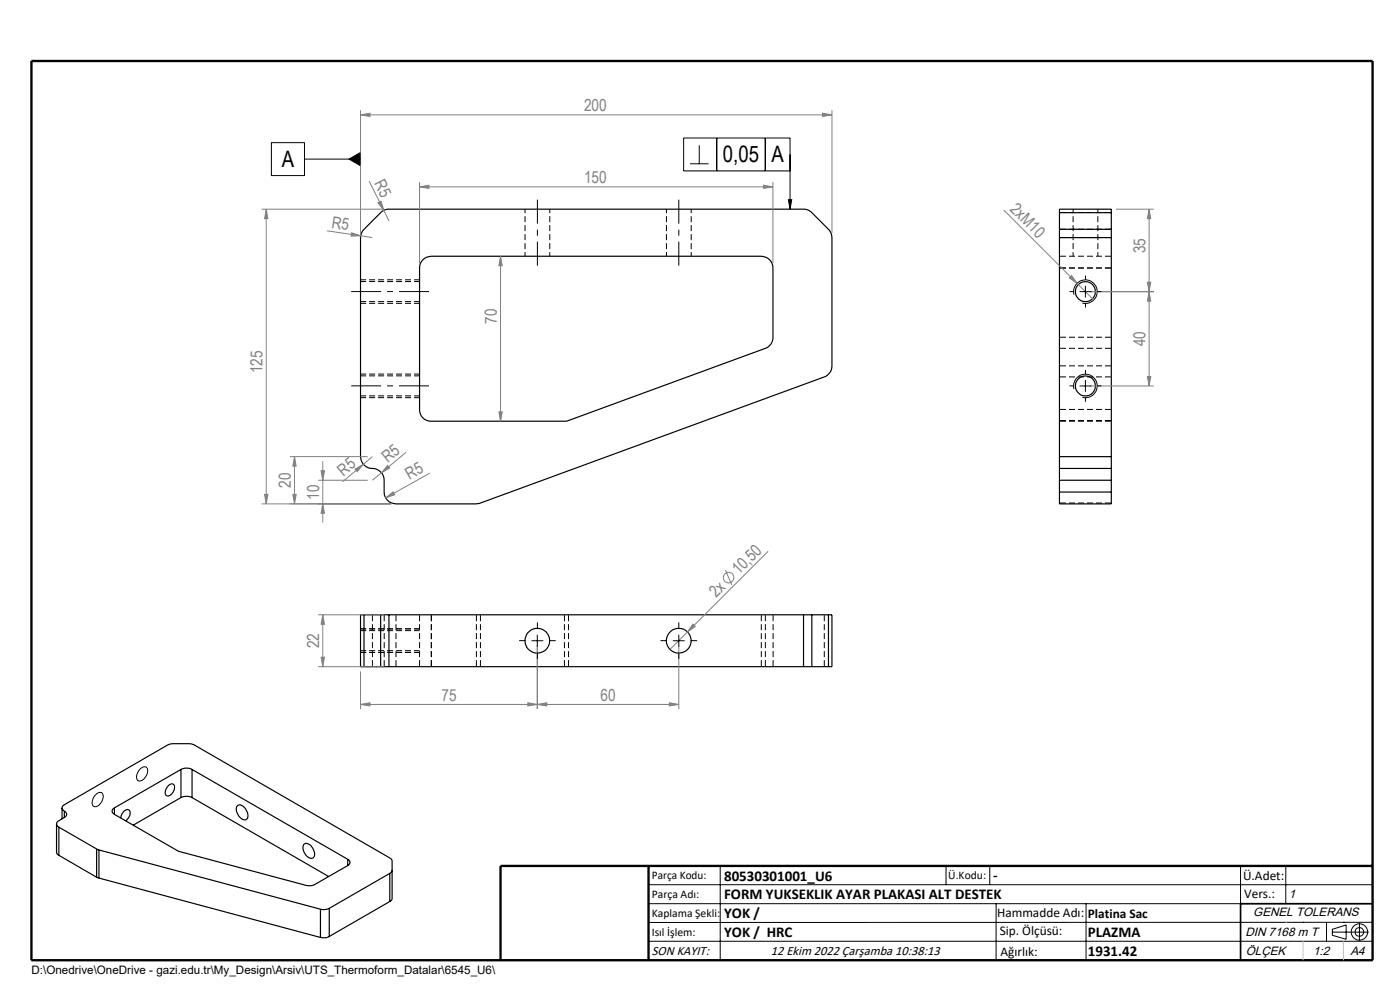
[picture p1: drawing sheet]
<svg xmlns="http://www.w3.org/2000/svg" width="297mm" height="210mm" viewBox="0 0 297 210" stroke-linecap="round" stroke-linejoin="round" font-family="sans-serif">
<g fill="none" stroke="#000" stroke-width=".25">
<path d="M80.8 45.1a2.32 2.32 0 0 1 1.7-.7h88a2.32 2.32 0 0 1 1.7 .7l3.6 3.5a2.72 2.72 0 0 1 .7 1.8v27.2a2.52 2.52 0 0 1-1.7 2.4l-73.2 26.8-17.6 .1a2.53 2.53 0 0 1-2.5-2.5v-2.5a2.63 2.63 0 0 0-3-2.6 2.58 2.58 0 0 1-2-2.4v-46.5a2.72 2.72 0 0 1 .7-1.8zM89.7 55.1a2.72 2.72 0 0 1 1.8-.7h70a2.47 2.47 0 0 1 2.5 2.5v14.7a2.42 2.42 0 0 1-1.7 2.3l-42 15.4-28.8 .1a2.41 2.41 0 0 1-2.5-2.5v-30a2.47 2.47 0 0 1 .7-1.8zM224.8 48.6v1.8M224.8 45.1v-.7h11v.7M224.8 45.1v3.5M224.8 50.4v46.5M224.8 50.4h11M224.8 48.6h11M224.8 45.1h11M235.8 48.6v1.8M235.8 45.1v3.5M235.8 50.4v46.5"/>
<path d="M224.8 96.9v2.5M224.8 99.4v2.5M224.8 96.9h11M224.8 99.4h11M235.8 96.9v2.5M235.8 99.4v2.5M224.8 104.4v2.5h11v-2.5M224.8 101.9v2.5M224.8 101.9h11M224.8 104.4h11M235.8 101.9v2.5M77.2 130.4h-.7v11h.7"/>
<path d="M77.2 130.4h3.6M77.2 130.4v11M80.8 130.4h1.7M80.8 130.4v11M82.5 130.4v11M82.5 130.4h88M170.5 130.4h1.7M170.5 130.4v11M172.2 130.4h3.6M172.2 130.4v11M175.8 130.4h.7v11h-.7M175.8 130.4v11"/>
<path d="M77.2 141.4h3.6M80.8 141.4h1.7M82.5 141.4h88M170.5 141.4h1.7M172.2 141.4h3.6M12 174.8v6l.1 .3 .4 .3M12.5 175.5l8 4.6M12.5 175.5v5.9M13.2 171.4v2.3M13.7 172a.7 .7 0 0 1-.5-.6 .7 .7 0 0 1 .5-.7l22-12.7 .9-.2h4.1l42.2 24.3 .3 .5v8.1l-.5 .5M13.7 173.4l-1.2 .7a.73 .73 0 0 0-.5 .7 .73 .73 0 0 0 .5 .7M13.7 172a.73 .73 0 0 1 .4 .7 .73 .73 0 0 1-.4 .7"/>
<path d="M13.7 172v1.4M24.3 172.7l13.6 7.9 27 7.2a2.53 2.53 0 0 0 1.9-.2l7-4M24.3 171.4a.73 .73 0 0 0-.5 .7 .73 .73 0 0 0 .5 .6M24.3 171.4v1.3M25.6 173.5a1.66 1.66 0 0 1 1.7-1.7 1.61 1.61 0 0 1-.6 2.3M35.7 166.7a.76 .76 0 0 1 1.1-.4 .76 .76 0 0 1 .2 1.2 1.54 1.54 0 0 1-1.7 1.3 1.51 1.51 0 0 1 .4-2.1zM38.4 163.2a2.62 2.62 0 0 1 2.3 0M38.4 169.2a2.62 2.62 0 0 1 2.3 0M38.4 163.2l-14.1 8.2M38.4 163.2v6M38.4 169.2l-10.1 5.8M40.7 163.2l33.1 19.1"/>
<path d="M40.7 163.2v6M40.7 169.2l29 16.7M50.3 171a1.26 1.26 0 0 1 1.9 .8 1.33 1.33 0 0 1-.2 2.1 2.23 2.23 0 0 1-1.7-2.9zM64.5 179.1a1.31 1.31 0 0 1 1.9 .8 1.58 1.58 0 0 1 0 2.1 2.13 2.13 0 0 1-2.1-2.7zM12.5 181.4l8 4.7M20.5 180.1l.5 .2M20.5 186.1l.5 .2M20.5 180.1v6M21 180.3l47 12.6M21 180.3v6M21 186.3l47 12.6M68 192.9v6"/>
<path d="M69.8 192.7a2.78 2.78 0 0 1-1.8 .2M69.8 198.6a2.53 2.53 0 0 1-1.8 .3M69.8 192.7v5.9M73.8 182.3a.72 .72 0 0 1 .4 .6 .72 .72 0 0 1-.4 .7M73.8 182.3v1.3M82.7 185.3l-12.9 7.4M82.7 185.3v5.9M82.7 191.2l-12.9 7.4M83.2 184.6l-.2 .4-.3 .3M106.2 203.7h185"/>
<circle cx="230.3" cy="61.9" r="2.12"/>
<circle cx="230.3" cy="81.9" r="2.13"/>
<circle cx="114" cy="135.9" r="2.61"/>
<circle cx="144" cy="135.9" r="2.63"/>
</g>
<path d="M111.4 44.4v9.9M116.6 54.4v-10M141.4 44.4v9.9M146.6 54.4v-10M227.7 44.4v9.9M232.9 54.4v-10" fill="none" stroke="#000" stroke-width=".21" stroke-dasharray="1.3 .6" stroke-dashoffset=".4" stroke-linecap="butt"/>
<path d="M76.5 59.4h12.5M89 59.7h-12.5M76.5 64h12.5M76.5 64.4h12.5M76.5 79.4h12.5M89 79.7h-12.5M76.5 84h12.5M76.5 84.4h12.5M76.5 138h12.5M76.5 133.4h12.5M76.5 138.4h12.5M89 133.8h-12.5" fill="none" stroke="#000" stroke-width=".21" stroke-dasharray="1.3 .6" stroke-dashoffset=".1" stroke-linecap="butt"/>
<g fill="none" stroke="#000" stroke-width=".21" stroke-dasharray="1.3 .6" stroke-dashoffset="-.1" stroke-linecap="butt">
<path d="M224.8 56.9h11M224.8 45.1h11M224.8 50.4h11M235.8 54.4h-11M235.8 56.9h-11M235.8 48.6h-11M224.8 71.5h11M224.8 80h11M235.8 73.9h-11M235.8 77.6h-11M224.8 89.4h11M224.8 89.2h11"/>
<path d="M235.8 86.9h-11M235.8 106.7h-11M79 130.4v11M89 130.4v11M91.5 130.4v11M101.1 130.4v11M120.6 130.4v11M161.5 130.4v11M174.9 130.4v11M81.5 141.4v-11M84 141.4v-11M91.5 141.4v-11"/>
<path d="M101.9 141.4v-11M119.7 141.4v-11M162.4 141.4v-11M164 141.4v-11"/>
</g>
<g fill="none" stroke="#000" stroke-width=".21">
<path d="M57.6 30.3h7v6.9h-7zM64.6 33.8h11.9M74 33.8l2.5-1.5v2.9zM146.4 34.7h3.9M148.3 30.8v3.9M152 29.3v7M162.3 29.3v7M167.6 36.3h-22.6v-7h22.6v15.1M167.3 42.4h.7l-.4 2zM227.9 62.5a2.49 2.49 0 0 1 2.1-3.1 2.49 2.49 0 0 1 2.7 2.7 2.49 2.49 0 0 1-3.1 2.2M229 61.9h2.5M230.3 60.6v2.5"/>
<path d="M227.9 82.5a2.49 2.49 0 0 1 2.1-3.1 2.49 2.49 0 0 1 2.7 2.7 2.49 2.49 0 0 1-3.1 2.2M229 81.9h2.5M230.3 80.6v2.5M112.7 135.9h2.6M114 134.6v2.6M142.7 135.9h2.5M144 134.6v2.6M20.2 168.7l.1-.1a.82 .82 0 0 1 .9-.5 .82 .82 0 0 1 .7 .7 2.13 2.13 0 0 1-1.9 2.3 1.63 1.63 0 0 1 .2-2.4zM29.8 163a.85 .85 0 0 1 1.2-.3 .85 .85 0 0 1 .3 1.2 1.82 1.82 0 0 1-2 1.7 1.83 1.83 0 0 1 .5-2.6zM137.6 187.7h153.6M137.6 191.7h153.6M137.6 199.7h153.6"/>
<path d="M152.8 183.7v20M200.7 183.7v4M210 183.7v4M211.3 191.7v12M230.4 191.7v12M263.2 183.7v20M272.8 183.7v8M276.4 195.6h.1M281.4 195.6v4.1M282.6 197.7h7.8M282.6 197.1l3-.9v3l-3-.8zM285 195.6h.1"/>
<path d="M288.4 195.8v3.8M291.2 195.6l-153.6 .1"/>
<circle cx="288.4" cy="197.7" r="1.74"/>
<circle cx="288.4" cy="197.7" r=".93"/>
</g>
<g fill="none" stroke="#808080" stroke-width=".21">
<path d="M76.5 24.4l2-.4v.7zM76.5 23.4v26M76.5 24.4h100M78.3 38.4l3.1 6.2M89 39.6l2-.3v.7zM89 38.6v17.3M89 39.6h75M162 39.3l2 .3-2 .4zM164 38.6v17.3M174.5 24l2 .4-2 .3zM176.5 23.4v26M55.5 44.4h26"/>
<path d="M56.5 44.4v62.5M56.5 44.4l.3 2h-.7zM69.4 49l7.1 1M74.6 49.4l1.9 .6-2 .1zM76.5 50l2.5 .4M80.2 43l.6-.3 .6 1.9zM81.4 44.6l1.1 2.3M106.2 54.4v35M106.2 54.4l.3 2h-.7zM212.9 44.5l19.1 19.1M226.8 58.9l.5-.5 1.2 1.7zM236.7 44.4h8.1"/>
<path d="M243.4 59.9h.7l-.3 2zM243.8 44.4l.3 2h-.7zM243.8 44.4v37.5M231.2 61.9h13.6M243.4 79.9h.7l-.3 2zM243.8 61.9l.3 2h-.7zM61.5 96.9h16.5M62.5 96.9v10M62.5 96.9l.3 2h-.7zM68.1 99.9h.7l-.3 2zM68.5 97.9v13M75.3 99.5l1.8-1-1.3 1.5z"/>
<path d="M77.1 98.5l-4.4 3.7M79 96.9l-1.9 1.6M82.2 98.7l.5 .6-1.8 1zM86.1 95.9l-5.2 4.4M105.8 87.4h.7l-.3 2zM231.2 81.9h13.6M55.5 106.9h27.5M56.1 104.9h.7l-.3 2zM62.1 104.9h.7l-.3 2zM67.5 101.9h10.5M68.5 106.9l.3 2h-.7zM80.9 100.3l-1.9 1.6"/>
<path d="M81.8 105.6l1.6-1.3 .3 .6zM91.2 100.4l-9.4 5.2M162.9 116.9l-20.8 20.9M67.5 130.4h14M68.1 139.4h.7l-.3 2zM68.5 130.4l.3 2h-.7zM68.5 130.4v11M114 136.9v13.5M144 136.9v13.5M147 132.4l.5 .5-1.7 1.1zM153.9 120.9l1.4 3.2M67.5 141.4h14"/>
<path d="M76.5 149.4l2-.3v.6zM76.5 142.4v8M76.5 149.4h67.5M112 149.1l2 .3-2 .3zM114 149.4l2-.3v.6zM142 149.1l2 .3-2 .3z"/>
<circle cx="154.6" cy="122.5" r="1.13"/>
</g>
<path d="M91 61.9h-16.5M91 81.9h-16.5" fill="none" stroke="#000" stroke-width=".21" stroke-dasharray="15.2 1.3 1.3 1.3" stroke-dashoffset="8.9" stroke-linecap="butt"/>
<path d="M114 56.4v-14M144 56.4v-14" fill="none" stroke="#000" stroke-width=".21" stroke-dasharray="15.2 1.3 1.3 1.3" stroke-dashoffset="10.1" stroke-linecap="butt"/>
<path d="M291.2 191.7h-28v12" fill="none" stroke="#000" stroke-width=".35"/>
<path d="M6.7 12.9h284.5v190.8h-284.5zM137.6 183.7v20M291.2 183.7h-185v20" fill="none" stroke="#000" stroke-width=".5"/>
<path d="M272.8 195.6h.1M276.4 199.7v4M285 199.7v4" fill="none" stroke="#c0c0c0" stroke-width=".21"/>
<g fill="none" stroke="#000" stroke-width=".21" stroke-dasharray="15.2 1.3 1.3 1.3" stroke-linecap="butt">
<path d="M230.3 59.4v-.9M227.8 61.9h-.9M230.3 64.4v.8M230.3 79.4v-.9M232.8 61.9h.9M227.8 81.9h-.9M230.3 84.4v.8M232.8 81.9h.9M111.5 135.9h-1.4M114 138.4v1.4M114 133.4v-1.4M116.5 135.9h1.4"/>
<path d="M141.5 135.9h-1.4M144 138.4v1.4M144 133.4v-1.4M146.5 135.9h1.4"/>
</g>
<g fill="#808080">
<path d="M80.2 43l.6-.3 .6 1.9z"/>
<path d="M226.8 58.9l.5-.5 1.2 1.7z"/>
<path d="M74.6 49.4l1.9 .6-2 .1z"/>
<path d="M81.8 105.6l1.6-1.3 .3 .6z"/>
<path d="M82.2 98.7l.5 .6-1.8 1z"/>
<path d="M75.3 99.5l1.8-1-1.3 1.5z"/>
<path d="M147 132.4l.5 .5-1.7 1.1z"/>
<path d="M76.5 24.4l2-.4v.7zM174.5 24l2 .4-2 .3zM89 39.6l2-.3v.7zM162 39.3l2 .3-2 .4zM76.5 149.4l2-.3v.6zM112 149.1l2 .3-2 .3z"/>
<path d="M68.5 106.9l.3 2h-.7zM68.1 99.9h.7l-.3 2zM105.8 87.4h.7l-.3 2zM106.2 54.4l.3 2h-.7zM62.1 104.9h.7l-.3 2zM62.5 96.9l.3 2h-.7z"/>
<path d="M56.1 104.9h.7l-.3 2zM56.5 44.4l.3 2h-.7z"/>
<path d="M68.5 130.4l.3 2h-.7zM68.1 139.4h.7l-.3 2zM243.8 61.9l.3 2h-.7zM243.4 79.9h.7l-.3 2zM243.8 44.4l.3 2h-.7zM243.4 59.9h.7l-.3 2z"/>
<path d="M114 149.4l2-.3v.6zM142 149.1l2 .3-2 .3z"/>
</g>
<path d="M167.3 42.4h.7l-.4 2zM74 33.8l2.5-1.5v2.9z" fill="#000"/>
<g font-size="4.8">
<text x="59.8" y="35.4">A</text>
<text x="153.4" y="34.4">0,05</text>
<text x="163.7" y="34.4">A</text>
</g>
<g font-size="3.5" fill="#808080">
<text x="123.9" y="23.6">200</text>
<text x="79.3" y="38.8" transform="rotate(63 79.3 38.8)">R5</text>
<text x="123.9" y="38.8">150</text>
<text x="214.1" y="44.6" transform="rotate(45 214.1 44.6)">2xM10</text>
<text x="70.3" y="48.3" transform="rotate(9 70.3 48.3)">R5</text>
<text x="243" y="53.7" transform="rotate(-90 243 53.7)">35</text>
<text x="105.4" y="68.7" transform="rotate(-90 105.4 68.7)">70</text>
<text x="243" y="73.5" transform="rotate(-90 243 73.5)">40</text>
<text x="55.7" y="79.2" transform="rotate(-90 55.7 79.2)">125</text>
<text x="72.9" y="101.1" transform="rotate(-40 72.9 101.1)">R5</text>
<text x="82.3" y="98.2" transform="rotate(-40 82.3 98.2)">R5</text>
<text x="86.9" y="101.9" transform="rotate(-30 86.9 101.9)">R5</text>
<text x="61.7" y="103.5" transform="rotate(-90 61.7 103.5)">20</text>
<text x="67.7" y="106" transform="rotate(-90 67.7 106)">10</text>
<text x="156.7" y="122.1" transform="rotate(-45 156.7 122.1)">10,50</text>
<text x="151.9" y="126.9" transform="rotate(-45 151.9 126.9)">2x</text>
<text x="67.7" y="137.5" transform="rotate(-90 67.7 137.5)">22</text>
<text x="93.6" y="148.6">75</text>
<text x="127.4" y="148.6">60</text>
</g>
<g font-size="3.2">
<text x="153.6" y="186.8">80530301001_U6</text>
<text x="153.6" y="190.8">FORM YUKSEKLIK AYAR PLAKASI ALT DESTEK</text>
<text x="210.7" y="186.6">-</text>
<text x="153.6" y="194.8">YOK /</text>
<text x="153.6" y="198.8">YOK / HRC</text>
<text x="230.8" y="198.7">PLAZMA</text>
<text x="230.8" y="202.8">1931.42</text>
</g>
<g font-size="2.8">
<text x="263.7" y="186.7">Ü.Adet:</text>
<text x="263.9" y="190.5">Vers.:</text>
<text x="211.5" y="194.5">Hammadde Adı:</text>
<text x="230.8" y="194.7">Platina Sac</text>
<text x="138.3" y="202.6">SON KAYIT:</text>
<text x="163.6" y="202.6">12 Ekim 2022 Çarşamba 10:38:13</text>
<text x="212.1" y="198.4">Sip. Ölçüsü:</text>
<text x="212.2" y="202.7">Ağırlık:</text>
</g>
<g font-size="2.6">
<text x="273.4" y="190.4">1</text>
<text x="265.9" y="194.4">GENEL TOLERANS</text>
<text x="264.2" y="198.5">DIN 7168 m T</text>
<text x="264.3" y="202.6">ÖLÇEK</text>
<text x="278.5" y="202.6">1:2</text>
<text x="286.5" y="202.6">A4</text>
</g>
<g font-size="2.5">
<text x="138.3" y="186.4">Parça Kodu:</text>
<text x="138.3" y="190.5">Parça Adı:</text>
<text x="201.2" y="186.5">Ü.Kodu:</text>
<text x="138.3" y="194.5">Kaplama Şekli:</text>
<text x="138.3" y="198.6">Isıl İşlem:</text>
<text x="6.7" y="206.7">D:\Onedrive\OneDrive - gazi.edu.tr\My_Design\Arsiv\UTS_Thermoform_Datalar\6545_U6\</text>
</g>
</svg>
